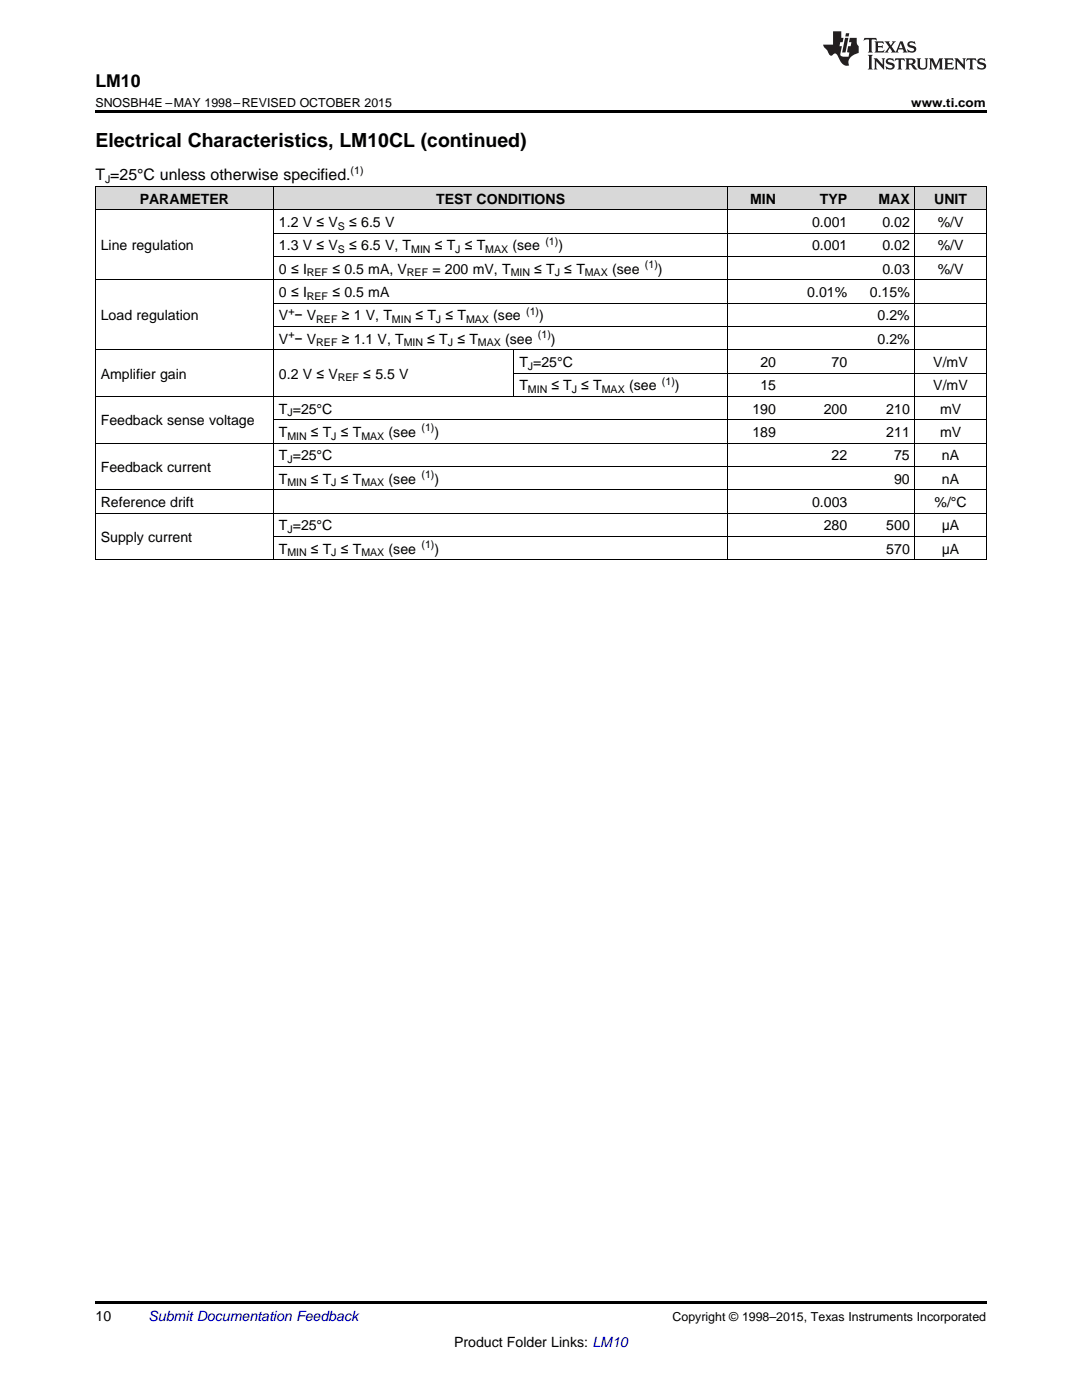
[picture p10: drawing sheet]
<svg xmlns="http://www.w3.org/2000/svg" width="216mm" height="279mm" viewBox="0 0 216 279" stroke-linecap="round" stroke-linejoin="round" font-family="sans-serif">
<g fill="#d8d8d8">
<path d="M19 37.3h35.6v4.6h-35.6z"/>
<path d="M54.6 37.3h48v4.6h-48z"/>
<path d="M102.6 37.3h42.7v4.6h-42.7z"/>
<path d="M145.3 37.3h10.6v4.6h-10.6z"/>
<path d="M155.9 37.3h14.3v4.6h-14.3z"/>
<path d="M170.2 37.3h12.4v4.6h-12.4z"/>
<path d="M182.6 37.3h14.2v4.6h-14.2z"/>
</g>
<path d="M19 22h177.8v.5h-177.8zM19 111.7l.2 .1zM102.5 111.7l.1 .1zM145.2 111.7l.1 .1zM155.8 111.7l.1 .1zM170.1 111.7l.1 .1zM182.5 111.7l.1 .1zM196.7 111.7l.1 .1zM19 259.7h177.8v.5h-177.8z" fill="#000"/>
<g fill="none" stroke="#000" stroke-width=".2">
<path d="M19 37.2h177.8v74.6M19.1 37.2v74.6M54.6 37.2v74.6M145.2 37.2v74.6M182.5 37.2v74.6M19 55.8h177.8M19 41.9h177.8M54.6 51.2h142.2M54.6 46.5h142.2M19 79.1h177.8M19 69.8h177.8M54.6 65.1h142.2"/>
<path d="M54.6 60.5h142.2M102.5 69.8v9.4M102.6 74.5h94.2M19 97.7h177.8M19 88.4h177.8M54.6 93.1h142.2M54.6 83.8h142.2M19 111.7h177.8M19 102.4h177.8M54.6 107.1h142.2"/>
</g>
<g fill="#231f20">
<path d="M172.5 7.6l-.1 .5 .4-.2h.6v.1v2.1l-.2 .4h.9l-.2-.4v-2.1l.1-.1h.5l.5 .2-.2-.5zM174.5 8.3l.2 .3v1.5l-.2 .4h1.8l.2-.6a1.04 1.04 0 0 1-1.3 .2v-.7h.6l.3 .2v-.6l-.3 .2h-.6v-.6l.8-.1 .4 .3-.2-.5zM176.5 8.3l.9 1.1-.9 1.1h.8l-.2-.2 .4-.7 .5 .7-.2 .2h1.5l-.2-.2 .2-.4h.9l.1 .4-.2 .2h1l-.3-.3-.7-1.9h-.5l-.9 2-.8-1 .9-1h-.8l.1 .3-.4 .5-.3-.6 .1-.2zM179.7 8.6l.4 1h-.7zM181.3 8.4a.63 .63 0 0 0-.2 .7 .63 .63 0 0 0 .6 .4l.6 .2 .1 .2a.75 .75 0 0 1-.7 .4 .75 .75 0 0 1-.6-.5l.1 .7 .1-.1a1.11 1.11 0 0 0 1.5-.6 1.13 1.13 0 0 0-1.2-.8l-.1-.4a1.04 1.04 0 0 1 1.2 .2l-.2-.5-.2 .1-.4-.2zM173.2 10.9l.2 .4v2.2l-.2 .4h1l-.3-.4v-2.2l.3-.4zM174.3 11.6l.3 .4v1.5l-.3 .4h.8l-.2-.4v-1.3l1.5 1.7v-1.9l.2-.4h-.7l.2 .4v.9l-1.1-1.3zM177 11.8a.62 .62 0 0 0-.2 .7 .62 .62 0 0 0 .6 .4l.6 .1 .1 .3a.76 .76 0 0 1-.7 .3 .76 .76 0 0 1-.7-.4l.2 .7 .1-.1a1.11 1.11 0 0 0 1.5-.6 1.13 1.13 0 0 0-1.2-.8l-.1-.4a1.04 1.04 0 0 1 1.2 .2l-.2-.6-.2 .1-.5-.1zM178.7 11.6l-.2 .6a.61 .61 0 0 1 .8-.3v1.6l-.2 .4h.9l-.2-.4v-1.6a.63 .63 0 0 1 .7 .3l-.1-.6zM180.6 11.6l.3 .4v1.5l-.3 .4h1l-.2-.2-.1-.8 .6 .2a.76 .76 0 0 0 1.2 .7l-1-1a.58 .58 0 0 0 .6-.5 .58 .58 0 0 0-.5-.6zM181.4 11.9h.1a.45 .45 0 0 1 .5 .1 .45 .45 0 0 1 .1 .5l-.8 .2zM182.9 11.6l.2 .2a2.17 2.17 0 0 0 .3 1.9 .99 .99 0 0 0 1.6-.6v-1.1l.2-.4h-.7l.2 .2a1.92 1.92 0 0 1-.2 1.8 .6 .6 0 0 1-.9-.5v-1.1l.2-.4zM185.4 11.6l.2 .4v1.5l-.2 .4h.7l-.2-.4v-1.4l.8 1.8 .8-1.8v1.4l-.2 .4h.9l-.2-.4v-1.5l.2-.4h-.8l-.6 1.5-.6-1.5zM188.4 11.6l.2 .4v1.5l-.2 .4h1.8l.1-.6a1.04 1.04 0 0 1-1.2 .1v-.6h.5l.4 .2v-.6l-.4 .2h-.5v-.7h.8l.3 .3-.1-.6zM190.5 11.6l.2 .4v1.5l-.2 .4h.7l-.2-.4v-1.3l1.5 1.7v-1.9l.2-.4h-.7l.2 .4v.9l-1.1-1.3zM192.9 11.6l-.1 .6a.61 .61 0 0 1 .7-.3l.1 1.6-.3 .4h1l-.3-.4 .1-1.6a.63 .63 0 0 1 .7 .3l-.1-.6zM195.2 11.8a.62 .62 0 0 0-.2 .7 .62 .62 0 0 0 .6 .4l.6 .1 .1 .3a.76 .76 0 0 1-.7 .3 .76 .76 0 0 1-.6-.4l.1 .7 .1-.1a1.11 1.11 0 0 0 1.6-.6 1.13 1.13 0 0 0-1.3-.8l-.1-.4a1.04 1.04 0 0 1 1.2 .2l-.1-.6-.2 .1-.5-.1z"/>
<path d="M166.2 6.3v2.6h-1.9v.4l.8 .9a.91 .91 0 0 0 1 .8 .56 .56 0 0 1 .5-.3 .56 .56 0 0 1 .5 .3l.4 .8a1.53 1.53 0 0 0 1.9 1.2 1.54 1.54 0 0 1 1-2.1l.9-.3v-1.4a1.52 1.52 0 0 1-.4-1.6h-1.3l-.2 .8h.5l-.2 .8h-.5l-.1 1v.2l.4 .1-.2 .8a1.93 1.93 0 0 1-1.6-.3l.3-1.8h-.5l.2-.8h.4l.2-.8h-.4v-1.3zM168.6 7.6l-.6 2.9h.7l.6-2.9zM168.8 6.6l-.1 .7h.6l.2-.7z"/>
</g>
<text font-size="3.9" x="19" y="29.3">Electrical Characteristics, LM10CL (continued)</text>
<text font-size="3.5" x="19" y="17.3">LM10</text>
<text font-size="3.2" x="19" y="36">T =25°C unless otherwise specified.</text>
<g font-size="2.8">
<text x="27.9" y="40.6">PARAMETER</text>
<text x="87" y="40.6">TEST CONDITIONS</text>
<text x="149.7" y="40.6">MIN</text>
<text x="163.6" y="40.6">TYP</text>
<text x="175.3" y="40.6">MAX</text>
<text x="186.4" y="40.6">UNIT</text>
<text x="55.7" y="45.3">1.2 V ≤ V</text>
<text x="69.7" y="45.3">≤ 6.5 V</text>
<text x="162" y="45.3">0.001</text>
<text x="176.1" y="45.3">0.02</text>
<text x="187.1" y="45.3">%/V</text>
<text x="20.1" y="50">Line regulation</text>
<text x="55.7" y="50">1.3 V ≤ V</text>
<text x="69.7" y="50">≤ 6.5 V, T</text>
<text x="86.7" y="50">≤ T ≤ T</text>
<text x="102.3" y="50">(see</text>
<text x="111.4" y="50">)</text>
<text x="162" y="50">0.001</text>
<text x="176.1" y="50">0.02</text>
<text x="187.1" y="50">%/V</text>
<text x="55.7" y="54.6">0 ≤ I</text>
<text x="55.7" y="59.3">0 ≤ I</text>
<text x="66.3" y="54.6">≤ 0.5 mA, V</text>
<text x="66.3" y="59.3">≤ 0.5 mA</text>
<text x="86.3" y="54.6">= 200 mV, T</text>
<text x="106.6" y="54.6">≤ T ≤ T</text>
<text x="122.1" y="54.6">(see</text>
<text x="131.3" y="54.6">)</text>
<text x="161.1" y="59.3">0.01%</text>
<text x="173.6" y="59.3">0.15%</text>
<text x="176.1" y="54.6">0.03</text>
<text x="187.1" y="54.6">%/V</text>
<text x="20.1" y="63.9">Load regulation</text>
<text x="55.7" y="63.9">V − V</text>
<text x="68.2" y="63.9">≥ 1 V, T</text>
<text x="82.9" y="63.9">≤ T ≤ T</text>
<text x="98.4" y="63.9">(see</text>
<text x="107.6" y="63.9">)</text>
<text x="175.1" y="63.9">0.2%</text>
<text x="55.7" y="68.6">V − V</text>
<text x="68.2" y="68.6">≥ 1.1 V, T</text>
<text x="85.3" y="68.6">≤ T ≤ T</text>
<text x="100.8" y="68.6">(see</text>
<text x="109.9" y="68.6">)</text>
<text x="175.1" y="68.6">0.2%</text>
<text x="20.1" y="75.6">Amplifier gain</text>
<text x="55.7" y="75.6">0.2 V ≤ V</text>
<text x="72.5" y="75.6">≤ 5.5 V</text>
<text x="103.6" y="73.2">T =25°C</text>
<text x="103.6" y="77.9">T</text>
<text x="110" y="77.9">≤ T ≤ T</text>
<text x="125.5" y="77.9">(see</text>
<text x="134.7" y="77.9">)</text>
<text x="151.7" y="73.2">20</text>
<text x="151.7" y="77.9">15</text>
<text x="165.9" y="73.2">70</text>
<text x="186.2" y="73.2">V/mV</text>
<text x="186.2" y="77.9">V/mV</text>
<text x="55.7" y="82.5">T =25°C</text>
<text x="150.1" y="82.5">190</text>
<text x="164.4" y="82.5">200</text>
<text x="176.8" y="82.5">210</text>
<text x="187.6" y="82.5">mV</text>
<text x="20.1" y="84.9">Feedback sense voltage</text>
<text x="55.7" y="87.2">T</text>
<text x="62.1" y="87.2">≤ T ≤ T</text>
<text x="77.5" y="87.2">(see</text>
<text x="86.7" y="87.2">)</text>
<text x="150.1" y="87.2">189</text>
<text x="176.8" y="87.2">211</text>
<text x="187.6" y="87.2">mV</text>
<text x="20.1" y="94.2">Feedback current</text>
<text x="55.7" y="91.9">T =25°C</text>
<text x="165.9" y="91.9">22</text>
<text x="178.4" y="91.9">75</text>
<text x="188" y="91.9">nA</text>
<text x="20.1" y="101.2">Reference drift</text>
<text x="55.7" y="96.5">T</text>
<text x="62.1" y="96.5">≤ T ≤ T</text>
<text x="77.5" y="96.5">(see</text>
<text x="86.7" y="96.5">)</text>
<text x="162" y="101.2">0.003</text>
<text x="178.4" y="96.5">90</text>
<text x="186.5" y="101.2">%/°C</text>
<text x="188" y="96.5">nA</text>
<text x="55.7" y="105.8">T =25°C</text>
<text x="164.4" y="105.8">280</text>
<text x="176.8" y="105.8">500</text>
<text x="187.9" y="105.8">μA</text>
<text x="20.1" y="108.2">Supply current</text>
<text x="55.7" y="110.5">T</text>
<text x="62.1" y="110.5">≤ T ≤ T</text>
<text x="77.5" y="110.5">(see</text>
<text x="86.7" y="110.5">)</text>
<text x="176.8" y="110.5">570</text>
<text x="187.9" y="110.5">μA</text>
<text x="19" y="263.6">10</text>
<text x="90.6" y="268.9">Product Folder Links: LM10</text>
</g>
<text font-size="2.8" fill="#0000c8" x="29.6" y="263.6">Submit Documentation Feedback</text>
<g font-size="2.5">
<text x="19" y="21.4">SNOSBH4E –MAY 1998–REVISED OCTOBER 2015</text>
<text x="181.8" y="21.4">www.ti.com</text>
<text x="134.2" y="263.6">Copyright © 1998–2015, Texas Instruments Incorporated</text>
</g>
<g font-size="2.1">
<text x="70" y="34.7">(1)</text>
<text x="21" y="36.6">J</text>
<text x="67.4" y="45.9">S</text>
<text x="67.4" y="50.5">S</text>
<text x="82.1" y="50.5">MIN</text>
<text x="90.8" y="50.5">J</text>
<text x="96.8" y="50.5">MAX</text>
<text x="108.8" y="48.8">(1)</text>
<text x="128.7" y="53.5">(1)</text>
<text x="61.2" y="55.2">REF</text>
<text x="61.2" y="59.8">REF</text>
<text x="81.2" y="55.2">REF</text>
<text x="101.9" y="55.2">MIN</text>
<text x="110.7" y="55.2">J</text>
<text x="116.7" y="55.2">MAX</text>
<text x="57.5" y="62.8">+</text>
<text x="63.1" y="64.5">REF</text>
<text x="78.2" y="64.5">MIN</text>
<text x="87" y="64.5">J</text>
<text x="93" y="64.5">MAX</text>
<text x="105" y="62.8">(1)</text>
<text x="57.5" y="67.5">+</text>
<text x="63.1" y="69.1">REF</text>
<text x="80.6" y="69.1">MIN</text>
<text x="89.4" y="69.1">J</text>
<text x="95.4" y="69.1">MAX</text>
<text x="107.3" y="67.5">(1)</text>
<text x="67.4" y="76.1">REF</text>
<text x="105.3" y="73.8">J</text>
<text x="132.1" y="76.8">(1)</text>
<text x="57.4" y="83.1">J</text>
<text x="105.3" y="78.5">MIN</text>
<text x="114.1" y="78.5">J</text>
<text x="120.1" y="78.5">MAX</text>
<text x="57.4" y="87.8">MIN</text>
<text x="66.1" y="87.8">J</text>
<text x="72.1" y="87.8">MAX</text>
<text x="84.1" y="86.1">(1)</text>
<text x="57.4" y="92.4">J</text>
<text x="84.1" y="95.4">(1)</text>
<text x="57.4" y="97.1">MIN</text>
<text x="66.1" y="97.1">J</text>
<text x="72.1" y="97.1">MAX</text>
<text x="57.4" y="106.4">J</text>
<text x="57.4" y="111.1">MIN</text>
<text x="66.1" y="111.1">J</text>
<text x="72.1" y="111.1">MAX</text>
<text x="84.1" y="109.4">(1)</text>
</g>
</svg>
